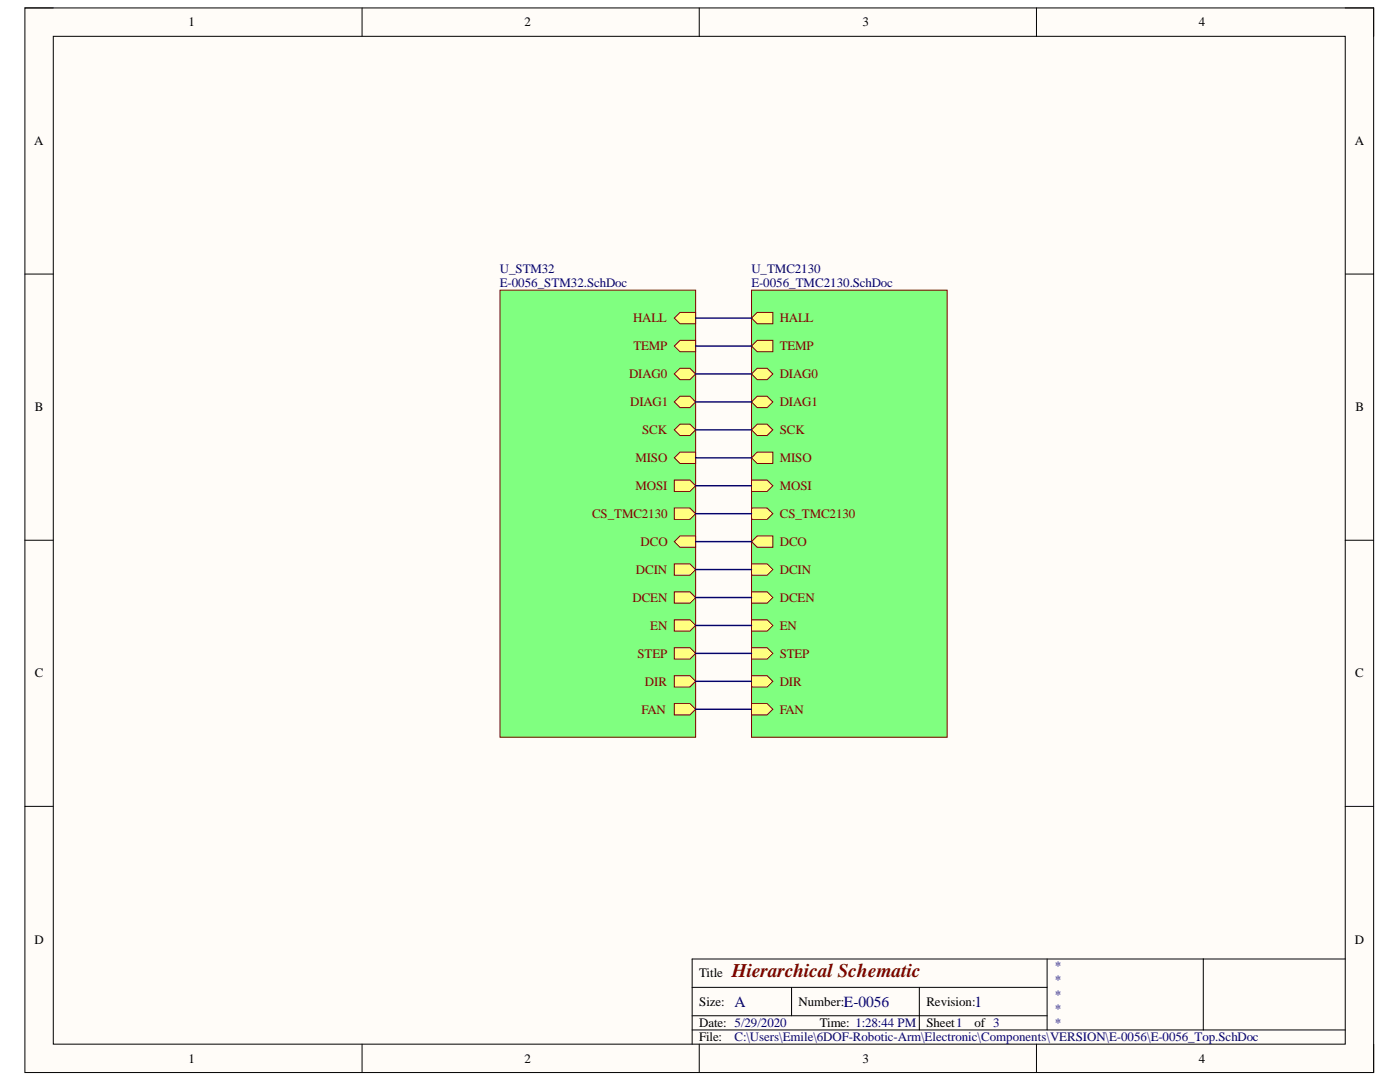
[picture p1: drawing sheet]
<svg xmlns="http://www.w3.org/2000/svg" width="279mm" height="216mm" viewBox="0 0 279 216" stroke-linecap="round" stroke-linejoin="round" font-family="sans-serif">
<path d="M5 1.6h269.1v212.4h-269.1z" fill-rule="evenodd" fill="#fffcf8"/>
<path d="M5 1.6h269.1v212.4h-269.1z" fill="none" stroke="#000" stroke-width=".2"/>
<path d="M10.6 7.2h257.9v201.1h-257.9z" fill-rule="evenodd" fill="#fffcf8"/>
<g fill="none" stroke="#000" stroke-width=".2">
<path d="M5 1.6h5.6M10.6 7.2h257.9v201.1h-257.9zM72.3 1.6v5.6M139.5 1.6v5.6M206.8 1.6v5.6M268.5 1.6h5.6v5.6M5 54.7h5.6M268.5 54.7h5.6M5 107.8h5.6M268.5 107.8h5.6M5 160.9h5.6M268.5 160.9h5.6"/>
<path d="M138.1 197h70.9M158 197v5.7M183.5 197v8.5M209 191.4v14.1M240.1 191.4v14.1M268.5 191.4h-130.4v16.9M72.3 208.3v5.7M138.1 205.5h130.4M138.1 202.7h70.9M139.5 208.3v5.7M206.8 208.3v5.7M274.1 208.3v5.7"/>
</g>
<path d="M99.8 57.9h39v89.2h-39z" fill-rule="evenodd" fill="#80ff80"/>
<path d="M99.8 57.9h39v89.2h-39z" fill="none" stroke="#800000" stroke-width=".2"/>
<path d="M134.6 101.4h3.1l1.1 1.1-1.1 1.1h-3.1z" fill-rule="evenodd" fill="#ffff80"/>
<path d="M134.6 101.4h3.1l1.1 1.1-1.1 1.1h-3.1z" fill="none" stroke="#800000" stroke-width=".2"/>
<path d="M134.6 134.8h3.1l1.1 1.2-1.1 1.1h-3.1z" fill-rule="evenodd" fill="#ffff80"/>
<path d="M134.6 134.8h3.1l1.1 1.2-1.1 1.1h-3.1z" fill="none" stroke="#800000" stroke-width=".2"/>
<path d="M134.6 91.3l1.1-1.1h3.1v2.3h-3.1z" fill-rule="evenodd" fill="#ffff80"/>
<path d="M134.6 91.3l1.1-1.1h3.1v2.3h-3.1z" fill="none" stroke="#800000" stroke-width=".2"/>
<path d="M134.6 95.8h3.1l1.1 1.1-1.1 1.2h-3.1z" fill-rule="evenodd" fill="#ffff80"/>
<path d="M134.6 95.8h3.1l1.1 1.1-1.1 1.2h-3.1z" fill="none" stroke="#800000" stroke-width=".2"/>
<path d="M134.6 85.8l1.1-1.2h2l1.1 1.2-1.1 1.1h-2z" fill-rule="evenodd" fill="#ffff80"/>
<path d="M134.6 85.8l1.1-1.2h2l1.1 1.2-1.1 1.1h-2z" fill="none" stroke="#800000" stroke-width=".2"/>
<path d="M134.6 123.7h3.1l1.1 1.1-1.1 1.1h-3.1z" fill-rule="evenodd" fill="#ffff80"/>
<path d="M134.6 123.7h3.1l1.1 1.1-1.1 1.1h-3.1z" fill="none" stroke="#800000" stroke-width=".2"/>
<path d="M134.6 74.6l1.1-1.1h2l1.1 1.1-1.1 1.2h-2z" fill-rule="evenodd" fill="#ffff80"/>
<path d="M134.6 74.6l1.1-1.1h2l1.1 1.1-1.1 1.2h-2z" fill="none" stroke="#800000" stroke-width=".2"/>
<path d="M134.6 63.5l1.1-1.2h3.1v2.3h-3.1z" fill-rule="evenodd" fill="#ffff80"/>
<path d="M134.6 63.5l1.1-1.2h3.1v2.3h-3.1z" fill="none" stroke="#800000" stroke-width=".2"/>
<path d="M134.6 108.1l1.1-1.2h3.1v2.3h-3.1z" fill-rule="evenodd" fill="#ffff80"/>
<path d="M134.6 108.1l1.1-1.2h3.1v2.3h-3.1z" fill="none" stroke="#800000" stroke-width=".2"/>
<path d="M134.6 118.1h3.1l1.1 1.1-1.1 1.2h-3.1z" fill-rule="evenodd" fill="#ffff80"/>
<path d="M134.6 118.1h3.1l1.1 1.1-1.1 1.2h-3.1z" fill="none" stroke="#800000" stroke-width=".2"/>
<path d="M134.6 69l1.1-1.1h3.1v2.3h-3.1z" fill-rule="evenodd" fill="#ffff80"/>
<path d="M134.6 69l1.1-1.1h3.1v2.3h-3.1z" fill="none" stroke="#800000" stroke-width=".2"/>
<path d="M134.6 80.2l1.1-1.1h2l1.1 1.1-1.1 1.1h-2z" fill-rule="evenodd" fill="#ffff80"/>
<path d="M134.6 80.2l1.1-1.1h2l1.1 1.1-1.1 1.1h-2z" fill="none" stroke="#800000" stroke-width=".2"/>
<path d="M134.6 112.5h3.1l1.1 1.1-1.1 1.2h-3.1z" fill-rule="evenodd" fill="#ffff80"/>
<path d="M134.6 112.5h3.1l1.1 1.1-1.1 1.2h-3.1z" fill="none" stroke="#800000" stroke-width=".2"/>
<path d="M134.6 129.2h3.1l1.1 1.2-1.1 1.1h-3.1z" fill-rule="evenodd" fill="#ffff80"/>
<path d="M134.6 129.2h3.1l1.1 1.2-1.1 1.1h-3.1z" fill="none" stroke="#800000" stroke-width=".2"/>
<path d="M134.6 140.4h3.1l1.1 1.1-1.1 1.2h-3.1z" fill-rule="evenodd" fill="#ffff80"/>
<path d="M134.6 140.4h3.1l1.1 1.1-1.1 1.2h-3.1z" fill="none" stroke="#800000" stroke-width=".2"/>
<path d="M150 57.9h39v89.2h-39z" fill-rule="evenodd" fill="#80ff80"/>
<path d="M150 57.9h39v89.2h-39z" fill="none" stroke="#800000" stroke-width=".2"/>
<path d="M151.1 79.1h2l1.1 1.1-1.1 1.1h-2l-1.1-1.1z" fill-rule="evenodd" fill="#ffff80"/>
<path d="M151.1 79.1h2l1.1 1.1-1.1 1.1h-2l-1.1-1.1z" fill="none" stroke="#800000" stroke-width=".2"/>
<path d="M150 74.6l1.1-1.1h2l1.1 1.1-1.1 1.2h-2z" fill-rule="evenodd" fill="#ffff80"/>
<path d="M150 74.6l1.1-1.1h2l1.1 1.1-1.1 1.2h-2z" fill="none" stroke="#800000" stroke-width=".2"/>
<path d="M150 108.1l1.1-1.2h3.1v2.3h-3.1z" fill-rule="evenodd" fill="#ffff80"/>
<path d="M150 108.1l1.1-1.2h3.1v2.3h-3.1z" fill="none" stroke="#800000" stroke-width=".2"/>
<path d="M150 112.5h3.1l1.1 1.1-1.1 1.2h-3.1z" fill-rule="evenodd" fill="#ffff80"/>
<path d="M150 112.5h3.1l1.1 1.1-1.1 1.2h-3.1z" fill="none" stroke="#800000" stroke-width=".2"/>
<path d="M150 69l1.1-1.1h3.1v2.3h-3.1z" fill-rule="evenodd" fill="#ffff80"/>
<path d="M150 69l1.1-1.1h3.1v2.3h-3.1z" fill="none" stroke="#800000" stroke-width=".2"/>
<path d="M150 63.5l1.1-1.2h3.1v2.3h-3.1z" fill-rule="evenodd" fill="#ffff80"/>
<path d="M150 63.5l1.1-1.2h3.1v2.3h-3.1z" fill="none" stroke="#800000" stroke-width=".2"/>
<path d="M150 118.1h3.1l1.1 1.1-1.1 1.2h-3.1z" fill-rule="evenodd" fill="#ffff80"/>
<path d="M150 118.1h3.1l1.1 1.1-1.1 1.2h-3.1z" fill="none" stroke="#800000" stroke-width=".2"/>
<path d="M150 95.8h3.1l1.1 1.1-1.1 1.2h-3.1z" fill-rule="evenodd" fill="#ffff80"/>
<path d="M150 95.8h3.1l1.1 1.1-1.1 1.2h-3.1z" fill="none" stroke="#800000" stroke-width=".2"/>
<path d="M151.1 84.6h2l1.1 1.2-1.1 1.1h-2l-1.1-1.1z" fill-rule="evenodd" fill="#ffff80"/>
<path d="M151.1 84.6h2l1.1 1.2-1.1 1.1h-2l-1.1-1.1z" fill="none" stroke="#800000" stroke-width=".2"/>
<path d="M151.1 90.2h3.1v2.3h-3.1l-1.1-1.2z" fill-rule="evenodd" fill="#ffff80"/>
<path d="M151.1 90.2h3.1v2.3h-3.1l-1.1-1.2z" fill="none" stroke="#800000" stroke-width=".2"/>
<path d="M150 129.2h3.1l1.1 1.2-1.1 1.1h-3.1z" fill-rule="evenodd" fill="#ffff80"/>
<path d="M150 129.2h3.1l1.1 1.2-1.1 1.1h-3.1z" fill="none" stroke="#800000" stroke-width=".2"/>
<path d="M150 134.8h3.1l1.1 1.2-1.1 1.1h-3.1z" fill-rule="evenodd" fill="#ffff80"/>
<path d="M150 134.8h3.1l1.1 1.2-1.1 1.1h-3.1z" fill="none" stroke="#800000" stroke-width=".2"/>
<path d="M150 123.7h3.1l1.1 1.1-1.1 1.1h-3.1z" fill-rule="evenodd" fill="#ffff80"/>
<path d="M150 123.7h3.1l1.1 1.1-1.1 1.1h-3.1z" fill="none" stroke="#800000" stroke-width=".2"/>
<path d="M150 101.4h3.1l1.1 1.1-1.1 1.1h-3.1z" fill-rule="evenodd" fill="#ffff80"/>
<path d="M150 101.4h3.1l1.1 1.1-1.1 1.1h-3.1z" fill="none" stroke="#800000" stroke-width=".2"/>
<path d="M150 140.4h3.1l1.1 1.1-1.1 1.2h-3.1z" fill-rule="evenodd" fill="#ffff80"/>
<path d="M150 140.4h3.1l1.1 1.1-1.1 1.2h-3.1z" fill="none" stroke="#800000" stroke-width=".2"/>
<g fill="none" stroke="#000080" stroke-width=".29">
<path d="M138.8 63.5h11.2M138.8 69h11.2M138.8 74.6h11.2M138.8 80.2h11.2M138.8 85.8h11.2M138.8 91.3h11.2M138.8 96.9h11.2M138.8 102.5h11.2M138.8 108.1h11.2M138.8 113.6h11.2M138.8 119.2h11.2M138.8 124.8h11.2"/>
<path d="M138.8 130.4h11.2M138.8 136h11.2M138.8 141.5h11.2"/>
</g>
<text font-size="3.8" fill="#800000" x="146.1" y="195">Hierarchical Schematic</text>
<g font-size="3.1" fill="#000080">
<text x="146.6" y="200.9">A</text>
<text x="168.4" y="200.9">E-0056</text>
<text x="194.5" y="200.9">1</text>
</g>
<g font-size="2.6">
<text x="37.6" y="5.2">1</text>
<text x="104.7" y="5.2">2</text>
<text x="172.1" y="5.2">3</text>
<text x="239.3" y="5.2">4</text>
<text x="6.9" y="29">A</text>
<text x="270.4" y="29">A</text>
<text x="7" y="82.1">B</text>
<text x="270.5" y="82.1">B</text>
<text x="7" y="135.2">C</text>
<text x="270.5" y="135.2">C</text>
<text x="6.9" y="188.3">D</text>
<text x="270.4" y="188.3">D</text>
<text x="139.5" y="195">Title</text>
<text x="139.5" y="200.7">Size:</text>
<text x="159.4" y="200.7">Number:</text>
<text x="184.9" y="200.7">Revision:</text>
<text x="139.5" y="204.9">Date: 5/29/2020</text>
<text x="139.5" y="207.8">File:</text>
<text x="163.6" y="204.9">Time: 1:28:44 PM</text>
<text x="184.9" y="204.9">Sheet1</text>
<text x="194.5" y="204.9">of 3</text>
<text x="37.6" y="212">1</text>
<text x="104.7" y="212">2</text>
<text x="172.1" y="212">3</text>
<text x="239.3" y="212">4</text>
</g>
<g font-size="2.6" fill="#000080">
<text x="99.8" y="54.5">U_STM32</text>
<text x="99.8" y="57.3">E-0056_STM32.SchDoc</text>
<text x="150" y="54.5">U_TMC2130</text>
<text x="150" y="57.3">E-0056_TMC2130.SchDoc</text>
<text x="210.4" y="193.6">*</text>
<text x="210.4" y="196.4">*</text>
<text x="210.4" y="199.3">*</text>
<text x="210.4" y="202.1">*</text>
<text x="146.6" y="207.8">C:\Users\Emile\6DOF-Robotic-Arm\Electronic\Components\VERSION\E-0056\E-0056_Top.SchDoc</text>
<text x="210.4" y="204.9">*</text>
</g>
<g font-size="2.6" fill="#800000">
<text x="126.4" y="64.3">HALL</text>
<text x="155.6" y="64.3">HALL</text>
<text x="126.4" y="69.9">TEMP</text>
<text x="155.6" y="69.9">TEMP</text>
<text x="125.6" y="75.5">DIAG0</text>
<text x="155.6" y="75.5">DIAG0</text>
<text x="125.8" y="81">DIAG1</text>
<text x="155.6" y="81">DIAG1</text>
<text x="128.1" y="86.6">SCK</text>
<text x="155.6" y="86.6">SCK</text>
<text x="126.8" y="92.2">MISO</text>
<text x="155.6" y="92.2">MISO</text>
<text x="126.8" y="97.8">MOSI</text>
<text x="155.6" y="97.8">MOSI</text>
<text x="118.2" y="103.4">CS_TMC2130</text>
<text x="155.6" y="103.4">CS_TMC2130</text>
<text x="127.8" y="108.9">DCO</text>
<text x="155.6" y="108.9">DCO</text>
<text x="126.9" y="114.5">DCIN</text>
<text x="155.6" y="114.5">DCIN</text>
<text x="126.2" y="120.1">DCEN</text>
<text x="129.8" y="125.6">EN</text>
<text x="155.6" y="120.1">DCEN</text>
<text x="155.6" y="125.6">EN</text>
<text x="127.2" y="131.2">STEP</text>
<text x="155.6" y="131.2">STEP</text>
<text x="128.7" y="136.8">DIR</text>
<text x="155.6" y="136.8">DIR</text>
<text x="128" y="142.4">FAN</text>
<text x="155.6" y="142.4">FAN</text>
</g>
</svg>
